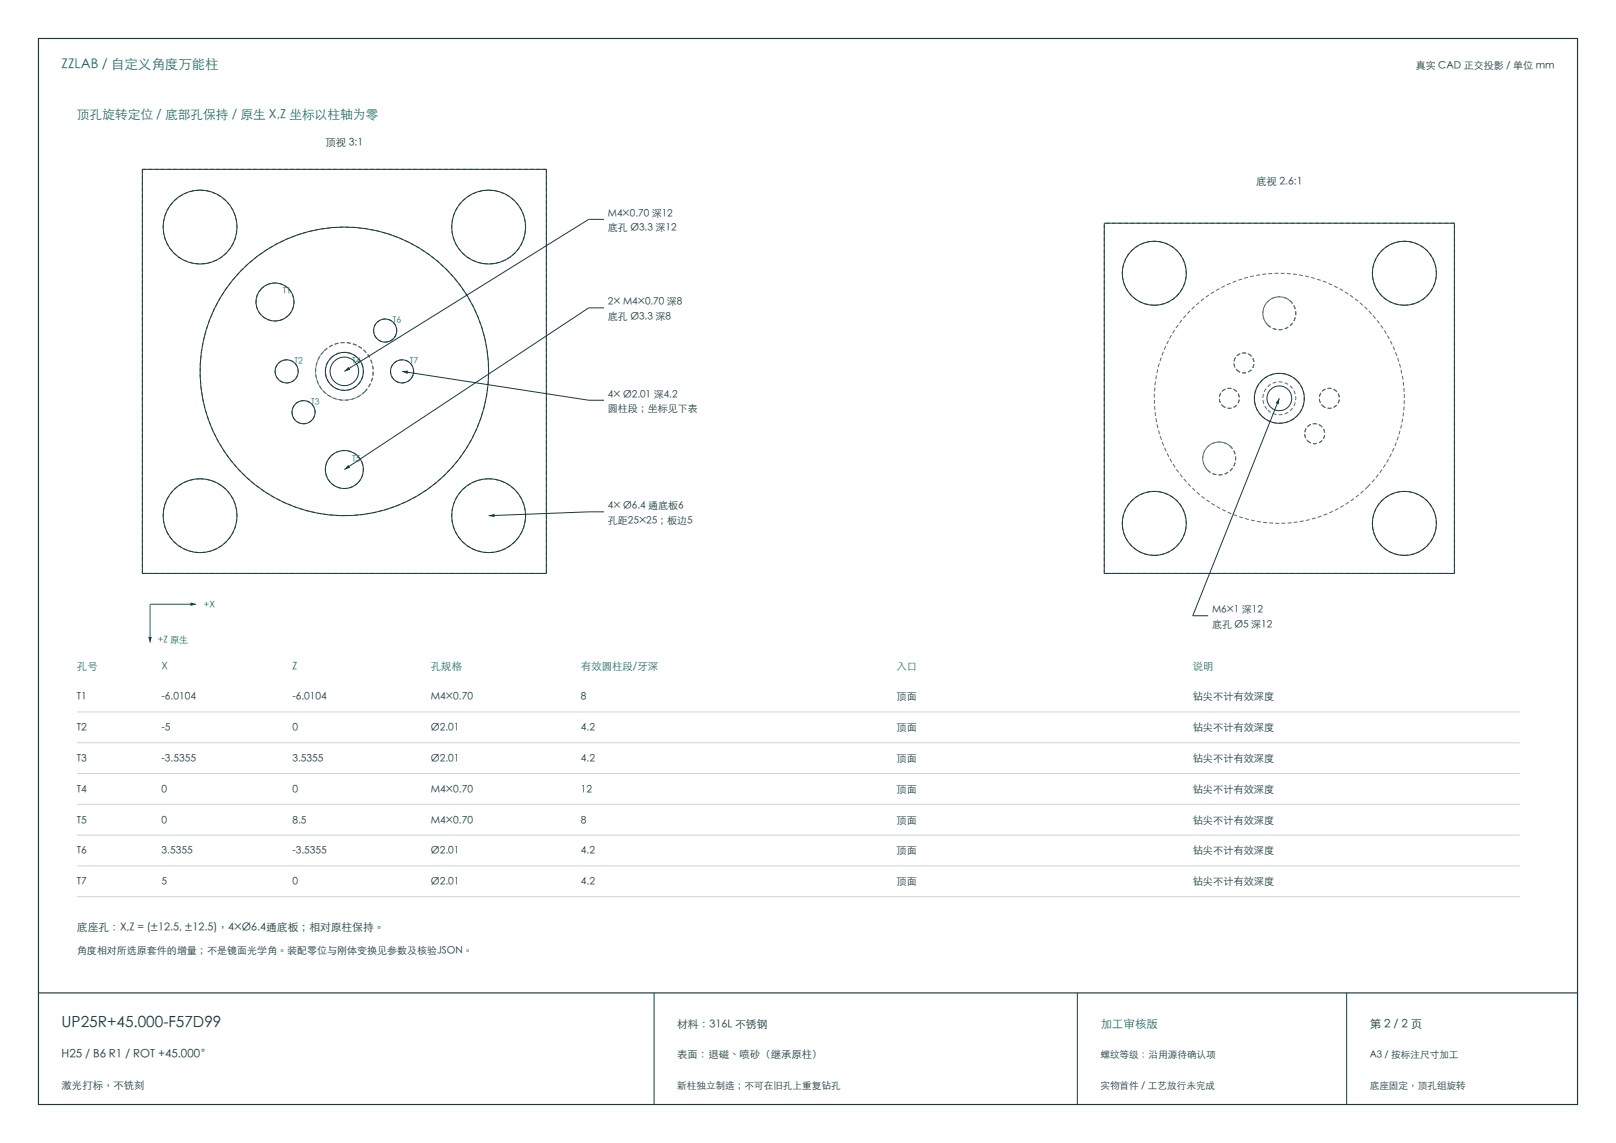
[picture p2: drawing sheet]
<svg xmlns="http://www.w3.org/2000/svg" width="420mm" height="297mm" viewBox="0 0 420 297" stroke-linecap="round" stroke-linejoin="round" font-family="sans-serif">
<path d="M10 10h400v277h-400zM10 258h400" fill="none" stroke="#193a3d" stroke-width=".3"/>
<g fill="none" stroke="#193a3d" stroke-width=".26">
<path d="M37 44h105v105h-105zM170 258v29M280 258v29M350 258v29"/>
<circle cx="52" cy="59" r="9.6"/>
<circle cx="127" cy="59" r="9.6"/>
<circle cx="71.5" cy="78.5" r="5"/>
<circle cx="74.5" cy="96.5" r="3"/>
<circle cx="89.5" cy="96.5" r="4.9"/>
<circle cx="89.5" cy="96.5" r="37.5"/>
<circle cx="89.5" cy="96.5" r="3.7"/>
<circle cx="100.1" cy="85.9" r="3"/>
<circle cx="104.5" cy="96.5" r="3"/>
<circle cx="78.9" cy="107.1" r="3"/>
<circle cx="52" cy="134" r="9.6"/>
<circle cx="89.5" cy="122" r="4.9"/>
<circle cx="127" cy="134" r="9.6"/>
</g>
<g fill="none" stroke="#59676a" stroke-width=".26" stroke-dasharray="1 .6" stroke-linecap="butt">
<path d="M37 44v105M52 49.4a9.6 9.6 0 0 1 8.6 14 9.6 9.6 0 0 1-16.4 1.2 9.6 9.6 0 0 1 6.3-15.1l1.5-.1M127 49.4a9.6 9.6 0 0 1 8.6 14 9.6 9.6 0 0 1-16.4 1.2 9.6 9.6 0 0 1 6.3-15.1l1.5-.1M142 44h-105M142 44v105M68 75a5 5 0 0 1 7 0 5 5 0 0 1 0 7M116 70a37.5 37.5 0 0 1-15.8 62.5 37.5 37.5 0 0 1-47.4-43.8 37.5 37.5 0 0 1 61-20.7l2.2 2M72.4 94.4a3 3 0 0 1 4.2 0 3 3 0 0 1 0 4.2M75 82a5 5 0 0 1-7 0 5 5 0 0 1 0-7M76.6 98.6a3 3 0 0 1-4.2 0 3 3 0 0 1 0-4.2M84.2 91.2a7.5 7.5 0 0 0 0 10.6 7.5 7.5 0 0 0 10.6 0M86 93a4.9 4.9 0 0 1 8.2 1.9 4.9 4.9 0 0 1-5.3 6.5 4.9 4.9 0 0 1-3.6-7.6l.7-.8"/>
<path d="M98 83.8a3 3 0 0 1 4.2 0 3 3 0 0 1 0 4.2M102.2 88a3 3 0 0 1-4.2 0 3 3 0 0 1 0-4.2M102.4 94.4a3 3 0 0 1 4.2 0 3 3 0 0 1 0 4.2M106.6 98.6a3 3 0 0 1-4.2 0 3 3 0 0 1 0-4.2M76.8 105a3 3 0 0 1 4.2 0 3 3 0 0 1 0 4.2M81 109.2a3 3 0 0 1-4.2 0 3 3 0 0 1 0-4.2M86 118.5a5 5 0 0 1 7 0 5 5 0 0 1 0 7M94.8 101.8a7.5 7.5 0 0 0-2.9-12.4 7.5 7.5 0 0 0-9.8 8.2 7.5 7.5 0 0 0 11.7 5l1-.8M94.8 101.8a7.5 7.5 0 0 0 0-10.6 7.5 7.5 0 0 0-10.6 0M52 124.4a9.6 9.6 0 0 1 8.6 14 9.6 9.6 0 0 1-16.4 1.2 9.6 9.6 0 0 1 6.3-15.1l1.5-.1M93 125.5a5 5 0 0 1-7 0 5 5 0 0 1 0-7M127 124.4a9.6 9.6 0 0 1 8.6 14 9.6 9.6 0 0 1-16.4 1.2 9.6 9.6 0 0 1 6.3-15.1l1.5-.1"/>
<path d="M142 149h-105"/>
</g>
<path d="M39 157h12" fill="none" stroke="#167568" stroke-width=".26"/>
<path d="M49.5 156.5l1.5 .5-1.5 .4z" fill="#193a3d"/>
<path d="M39 157v10" fill="none" stroke="#167568" stroke-width=".26"/>
<path d="M38.6 165.5h.9l-.5 1.5z" fill="#193a3d"/>
<path d="M153 57l-63.5 39.5" fill="none" stroke="#193a3d" stroke-width=".26"/>
<path d="M90.5 95.3l.5 .8-1.5 .4z" fill="#193a3d"/>
<path d="M153 57h4M153 80l-63.5 42" fill="none" stroke="#193a3d" stroke-width=".26"/>
<path d="M90.5 120.8l.5 .7-1.5 .5z" fill="#193a3d"/>
<path d="M153 80h4M104.5 96.5l48.5 7.5" fill="none" stroke="#193a3d" stroke-width=".26"/>
<path d="M104.5 96.5l1.6-.2-.2 .9z" fill="#193a3d"/>
<path d="M153 104h4M153 133l-26 1" fill="none" stroke="#193a3d" stroke-width=".26"/>
<path d="M127 134l1.5-.5v.9z" fill="#193a3d"/>
<g fill="none" stroke="#193a3d" stroke-width=".26">
<path d="M287 58h91v91h-91zM332.5 103.5l-22.5 56.5M153 133h4"/>
<circle cx="300" cy="71" r="8.3"/>
<circle cx="365" cy="71" r="8.3"/>
<circle cx="332.5" cy="103.5" r="3.2"/>
<circle cx="332.5" cy="103.5" r="6.5"/>
<circle cx="300" cy="136" r="8.3"/>
<circle cx="365" cy="136" r="8.3"/>
</g>
<g fill="none" stroke="#59676a" stroke-width=".26" stroke-dasharray="1 .6" stroke-linecap="butt">
<path d="M378 58h-91M300 79.3a8.3 8.3 0 0 0 7.4-12.1 8.3 8.3 0 0 0-14.1-1.1 8.3 8.3 0 0 0 5.4 13.1l1.3 .1M335.5 78.4a4.3 4.3 0 0 0-6 0 4.3 4.3 0 0 0 0 6M365 79.3a8.3 8.3 0 0 0 7.4-12.1 8.3 8.3 0 0 0-14.1-1.1 8.3 8.3 0 0 0 5.4 13.1l1.3 .1M321.5 96.2a2.61 2.61 0 0 0 4.3-1 2.61 2.61 0 0 0-2.7-3.5 2.61 2.61 0 0 0-2.1 3.9l.5 .6M321.5 96.2a2.61 2.61 0 0 0 3.7 0 2.61 2.61 0 0 0 0-3.7M325.2 92.5a2.61 2.61 0 0 0-3.7 0 2.61 2.61 0 0 0 0 3.7M329.5 84.4a4.3 4.3 0 0 0 7.1-1.6 4.3 4.3 0 0 0-4.6-5.7 4.3 4.3 0 0 0-3.1 6.6l.6 .7M329.5 84.4a4.3 4.3 0 0 0 6 0 4.3 4.3 0 0 0 0-6M337.1 98.9a6.5 6.5 0 0 1 0 9.2 6.5 6.5 0 0 1-9.2 0M317.7 105.3a2.61 2.61 0 0 0 4.3-.9 2.61 2.61 0 0 0-2.7-3.5 2.61 2.61 0 0 0-2.1 3.9l.5 .5M317.7 105.3a2.61 2.61 0 0 0 3.6 0 2.61 2.61 0 0 0 0-3.6"/>
<path d="M319.9 116.1a4.3 4.3 0 0 0-6.1 0 4.3 4.3 0 0 0 0 6.1M321.3 101.7a2.61 2.61 0 0 0-3.6 0 2.61 2.61 0 0 0 0 3.6M327.9 108.1a6.5 6.5 0 0 1 0-9.2 6.5 6.5 0 0 1 9.2 0M329.5 106.5a4.3 4.3 0 0 0 7.1-1.6 4.3 4.3 0 0 0-4.6-5.7 4.3 4.3 0 0 0-3.1 6.6l.6 .7M339.8 114.5a2.61 2.61 0 0 0 4.3-.9 2.61 2.61 0 0 0-2.6-3.5 2.61 2.61 0 0 0-2.1 3.9l.4 .5M339.8 114.5a2.61 2.61 0 0 0 3.7 0 2.61 2.61 0 0 0 0-3.7M343.5 110.8a2.61 2.61 0 0 0-3.7 0 2.61 2.61 0 0 0 0 3.7M343.7 105.3a2.61 2.61 0 0 0 4.3-.9 2.61 2.61 0 0 0-2.7-3.5 2.61 2.61 0 0 0-2.1 3.9l.5 .5M343.7 105.3a2.61 2.61 0 0 0 3.6 0 2.61 2.61 0 0 0 0-3.6M347.3 101.7a2.61 2.61 0 0 0-3.6 0 2.61 2.61 0 0 0 0 3.6M313.8 122.2a4.3 4.3 0 0 0 7.1-1.7 4.3 4.3 0 0 0-4.5-5.6 4.3 4.3 0 0 0-3.1 6.5l.5 .8M313.8 122.2a4.3 4.3 0 0 0 6.1 0 4.3 4.3 0 0 0 0-6.1"/>
<path d="M355.5 126.5a32.5 32.5 0 0 0-13.8-54.2 32.5 32.5 0 0 0-41 37.9 32.5 32.5 0 0 0 52.9 18l1.9-1.7M287 149v-91M300 144.3a8.3 8.3 0 0 0 7.4-12.1 8.3 8.3 0 0 0-14.1-1.1 8.3 8.3 0 0 0 5.4 13.1l1.3 .1M365 144.3a8.3 8.3 0 0 0 7.4-12.1 8.3 8.3 0 0 0-14.1-1.1 8.3 8.3 0 0 0 5.4 13.1l1.3 .1M378 149h-91M378 149v-91"/>
</g>
<path d="M332.5 103.5l-.1 1.6-.9-.4z" fill="#193a3d"/>
<path d="M310 160h4" fill="none" stroke="#193a3d" stroke-width=".26"/>
<path d="M20 185h375M20 193h375M20 201h375M20 209h375M20 217h375M20 225h375M20 233h375" fill="none" stroke="#cbd5d5" stroke-width=".26"/>
<text font-size="4" fill="#193a3d" x="16" y="267">UP25R+45.000-F57D99</text>
<text font-size="3.5" fill="#167568" x="16" y="18">ZZLAB / 自定义角度万能柱</text>
<text font-size="3.3" fill="#167568" x="20" y="31">顶孔旋转定位 / 底部孔保持 / 原生 X,Z 坐标以柱轴为零</text>
<text font-size="3" fill="#167568" x="286" y="267">加工审核版</text>
<g font-size="3" fill="#193a3d">
<text x="356" y="267">第 2 / 2 页</text>
<text x="16" y="275">H25 / B6 R1 / ROT +45.000°</text>
</g>
<g font-size="2.8" fill="#193a3d">
<text x="20" y="242">底座孔：X,Z = (±12.5, ±12.5)，4×Ø6.4通底板；相对原柱保持。</text>
<text x="176" y="267">材料：316L 不锈钢</text>
</g>
<g font-size="2.7" fill="#193a3d">
<text x="84.6" y="38">顶视 3:1</text>
<text x="326.5" y="48">底视 2.6:1</text>
<text x="20" y="182">T1</text>
<text x="42" y="182">-6.0104</text>
<text x="76" y="182">-6.0104</text>
<text x="112" y="182">M4×0.70</text>
<text x="151" y="182">8</text>
<text x="233" y="182">顶面</text>
<text x="310" y="182">钻尖不计有效深度</text>
<text x="20" y="190">T2</text>
<text x="42" y="190">-5</text>
<text x="76" y="190">0</text>
<text x="112" y="190">Ø2.01</text>
<text x="151" y="190">4.2</text>
<text x="233" y="190">顶面</text>
<text x="310" y="190">钻尖不计有效深度</text>
<text x="20" y="198">T3</text>
<text x="42" y="198">-3.5355</text>
<text x="76" y="198">3.5355</text>
<text x="112" y="198">Ø2.01</text>
<text x="151" y="198">4.2</text>
<text x="233" y="198">顶面</text>
<text x="310" y="198">钻尖不计有效深度</text>
<text x="20" y="206">T4</text>
<text x="42" y="206">0</text>
<text x="76" y="206">0</text>
<text x="112" y="206">M4×0.70</text>
<text x="151" y="206">12</text>
<text x="233" y="206">顶面</text>
<text x="310" y="206">钻尖不计有效深度</text>
<text x="20" y="214">T5</text>
<text x="42" y="214">0</text>
<text x="76" y="214">8.5</text>
<text x="112" y="214">M4×0.70</text>
<text x="151" y="214">8</text>
<text x="233" y="214">顶面</text>
<text x="310" y="214">钻尖不计有效深度</text>
<text x="20" y="222">T6</text>
<text x="42" y="222">3.5355</text>
<text x="76" y="222">-3.5355</text>
<text x="112" y="222">Ø2.01</text>
<text x="151" y="222">4.2</text>
<text x="233" y="222">顶面</text>
<text x="310" y="222">钻尖不计有效深度</text>
<text x="20" y="230">T7</text>
<text x="42" y="230">5</text>
<text x="76" y="230">0</text>
<text x="112" y="230">Ø2.01</text>
<text x="151" y="230">4.2</text>
<text x="233" y="230">顶面</text>
<text x="310" y="230">钻尖不计有效深度</text>
<text x="176" y="275">表面：退磁、喷砂（继承原柱）</text>
<text x="16" y="283">激光打标，不铣刻</text>
</g>
<g font-size="2.7" fill="#167568">
<text x="20" y="174">孔号</text>
<text x="42" y="174">X</text>
<text x="76" y="174">Z</text>
<text x="112" y="174">孔规格</text>
<text x="151" y="174">有效圆柱段/牙深</text>
<text x="233" y="174">入口</text>
<text x="310" y="174">说明</text>
</g>
<g font-size="2.6" fill="#193a3d">
<text x="368" y="18">真实 CAD 正交投影 / 单位 mm</text>
<text x="158" y="56.3">M4×0.70 深12</text>
<text x="158" y="60.1">底孔 Ø3.3 深12</text>
<text x="158" y="79.3">2× M4×0.70 深8</text>
<text x="158" y="83.1">底孔 Ø3.3 深8</text>
<text x="158" y="103.3">4× Ø2.01 深4.2</text>
<text x="158" y="107.1">圆柱段；坐标见下表</text>
<text x="158" y="132.3">4× Ø6.4 通底板6</text>
<text x="158" y="136.1">孔距25×25；板边5</text>
<text x="315" y="159.3">M6×1 深12</text>
<text x="315" y="163.1">底孔 Ø5 深12</text>
<text x="20" y="248">角度相对所选原套件的增量；不是镜面光学角。装配零位与刚体变换见参数及核验JSON。</text>
</g>
<g font-size="2.5" fill="#193a3d">
<text x="286" y="275">螺纹等级：沿用源待确认项</text>
<text x="356" y="275">A3 / 按标注尺寸加工</text>
<text x="176" y="283">新柱独立制造；不可在旧孔上重复钻孔</text>
<text x="286" y="283">实物首件 / 工艺放行未完成</text>
<text x="356" y="283">底座固定，顶孔组旋转</text>
</g>
<g font-size="2.4" fill="#167568">
<text x="53" y="158">+X</text>
<text x="41" y="167">+Z 原生</text>
</g>
<g font-size="2.3" fill="#167568">
<text x="73.5" y="76.5">T1</text>
<text x="102.1" y="83.9">T6</text>
<text x="76.5" y="94.5">T2</text>
<text x="91.5" y="94.5">T4</text>
<text x="106.5" y="94.5">T7</text>
<text x="80.9" y="105.1">T3</text>
<text x="91.5" y="120">T5</text>
</g>
</svg>
